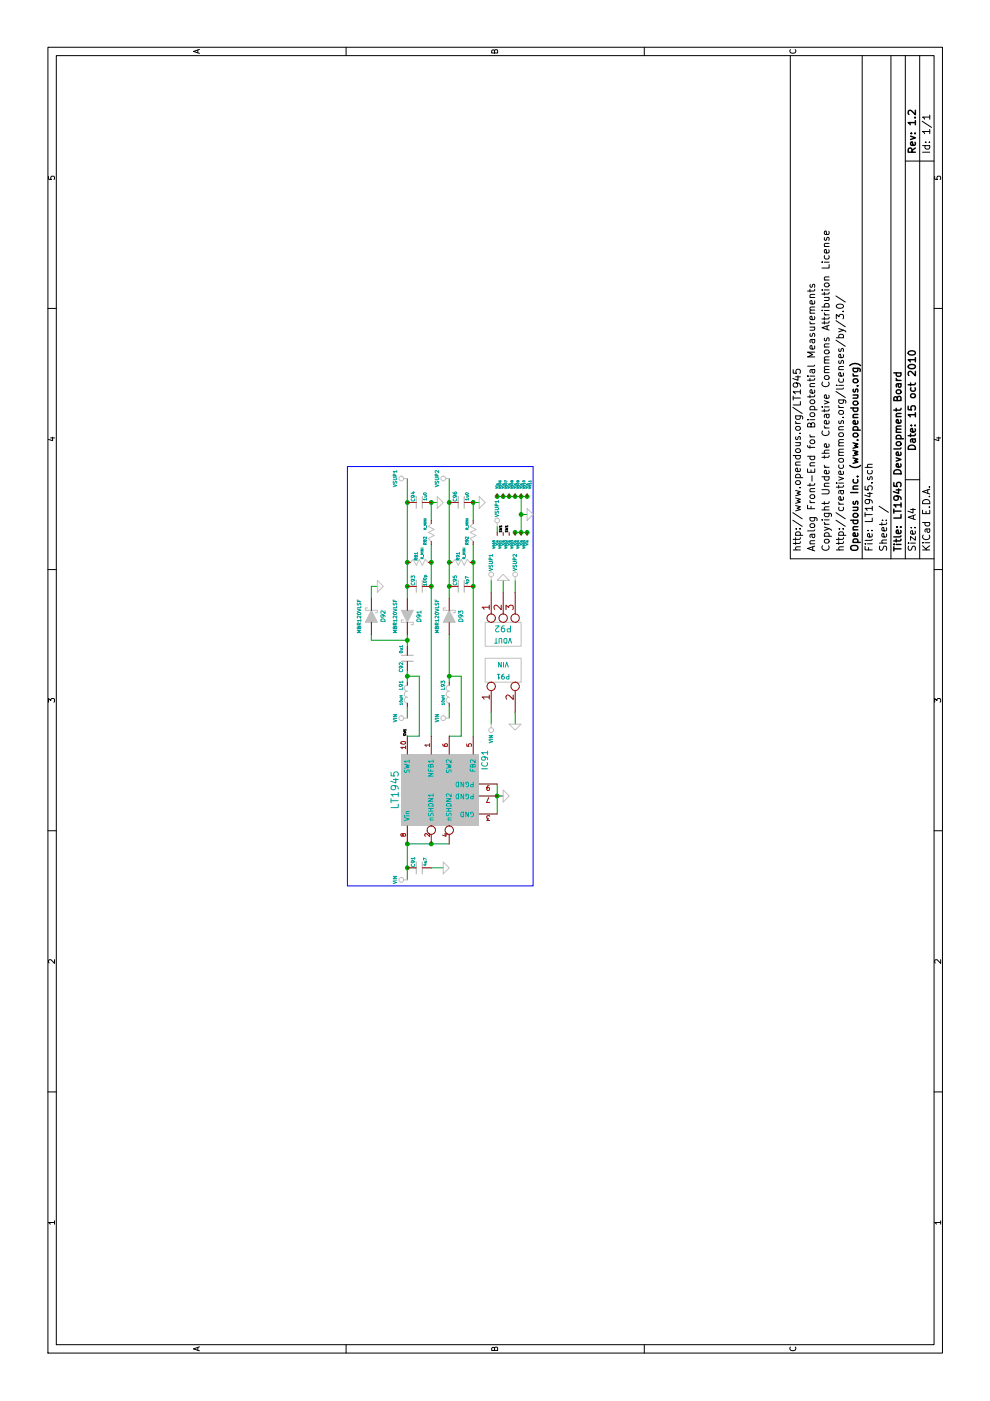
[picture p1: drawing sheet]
EESchema Schematic File Version 2  date 15/10/2010 06:01:23
LIBS:opendous
LIBS:device
LIBS:transistors
LIBS:conn
LIBS:linear
LIBS:regul
LIBS:74xx
LIBS:cmos4000
LIBS:adc-dac
LIBS:memory
LIBS:xilinx
LIBS:special
LIBS:microcontrollers
LIBS:dsp
LIBS:microchip
LIBS:analog_switches
LIBS:motorola
LIBS:texas
LIBS:intel
LIBS:audio
LIBS:interface
LIBS:digital-audio
LIBS:philips
LIBS:display
LIBS:cypress
LIBS:siliconi
LIBS:opto
LIBS:atmel
LIBS:contrib
LIBS:valves
LIBS:power
LIBS:LT1945-cache
EELAYER 24  0
EELAYER END
$Descr A4 11700 8267
Sheet 1 1
Title "LT1945 Development Board"
Date "15 oct 2010"
Rev "1.2"
Comp "Opendous Inc. (www.opendous.org)"
Comment1 "http://creativecommons.org/licenses/by/3.0/"
Comment2 "Copyright Under the Creative Commons Attribution License"
Comment3 "Dual +/- DC Converter"
Comment4 "http://www.opendous.org/LT1945"
$EndDescr
Wire Notes Line
	7800 2900 4300 2900
Wire Notes Line
	7800 2900 7800 4450
Wire Notes Line
	7800 4450 4300 4450
Wire Notes Line
	4300 4450 4300 2900
Connection ~ 7400 4350
Wire Wire Line
	7550 4350 7250 4350
Wire Wire Line
	7250 4150 7300 4150
Wire Wire Line
	7400 4400 7400 4350
Wire Wire Line
	6750 4300 6850 4300
Wire Wire Line
	6750 4100 6850 4100
Wire Wire Line
	5650 4100 5750 4100
Connection ~ 7500 3750
Wire Wire Line
	6700 3750 7700 3750
Wire Wire Line
	6350 3400 6350 3100
Wire Wire Line
	6350 3100 6400 3100
Connection ~ 7500 3600
Connection ~ 7500 3950
Wire Wire Line
	7350 3950 7500 3950
Wire Wire Line
	7350 3600 7500 3600
Connection ~ 7000 3400
Wire Wire Line
	7500 3600 7500 3650
Connection ~ 6350 3400
Connection ~ 6050 3750
Wire Wire Line
	6400 3750 6000 3750
Connection ~ 6050 3400
Wire Wire Line
	6000 3400 6100 3400
Wire Wire Line
	6050 3400 6050 3500
Wire Wire Line
	6050 3500 5550 3500
Wire Wire Line
	5550 3500 5550 3400
Wire Wire Line
	5050 4200 5050 4150
Connection ~ 4650 3400
Connection ~ 4450 3400
Wire Wire Line
	4350 3400 4650 3400
Connection ~ 4650 3600
Wire Wire Line
	4650 3400 4650 3750
Wire Wire Line
	5700 3400 5800 3400
Wire Wire Line
	4450 3600 4450 3700
Wire Wire Line
	5150 4150 4900 4150
Connection ~ 5050 4150
Wire Wire Line
	5700 3750 5800 3750
Wire Wire Line
	5550 3750 5550 3850
Wire Wire Line
	5550 3850 6050 3850
Wire Wire Line
	6050 3850 6050 3750
Wire Wire Line
	6300 3400 6400 3400
Connection ~ 6800 3400
Connection ~ 6800 3600
Connection ~ 6800 3950
Connection ~ 6800 3750
Wire Wire Line
	7500 3950 7500 4000
Connection ~ 7000 3750
Wire Wire Line
	7150 3600 5550 3600
Connection ~ 7000 3600
Wire Wire Line
	7150 3950 5550 3950
Connection ~ 7000 3950
Wire Wire Line
	6700 3100 6800 3100
Wire Wire Line
	6800 3100 6800 3150
Wire Wire Line
	6700 3400 7700 3400
Connection ~ 7500 3400
Wire Wire Line
	5750 4300 5650 4300
Wire Wire Line
	6750 4200 6850 4200
Connection ~ 7250 4350
Connection ~ 7250 4400
Wire Wire Line
	7250 4400 7250 4300
Connection ~ 7250 4300
Wire Wire Line
	7550 4150 7550 4400
Connection ~ 7550 4400
Connection ~ 7550 4350
Connection ~ 7550 4300
Connection ~ 7550 4250
Connection ~ 7550 4200
Connection ~ 7550 4150
$Comp
L VIA V906
U 1 1
P 7550 4150
F 0 "V906" V 7575 4250 20  0000 C CNN
F 1 "VIA" H 7550 4350 60  0001 C CNN
	1    7550 4150
	0    1    1    0   
$EndComp
$Comp
L VIA V907
U 1 1
P 7550 4200
F 0 "V907" V 7575 4300 20  0000 C CNN
F 1 "VIA" H 7550 4400 60  0001 C CNN
	1    7550 4200
	0    1    1    0   
$EndComp
$Comp
L VIA V908
U 1 1
P 7550 4250
F 0 "V908" V 7575 4350 20  0000 C CNN
F 1 "VIA" H 7550 4450 60  0001 C CNN
	1    7550 4250
	0    1    1    0   
$EndComp
$Comp
L VIA V909
U 1 1
P 7550 4300
F 0 "V909" V 7575 4400 20  0000 C CNN
F 1 "VIA" H 7550 4500 60  0001 C CNN
	1    7550 4300
	0    1    1    0   
$EndComp
$Comp
L VIA V910
U 1 1
P 7550 4350
F 0 "V910" V 7575 4450 20  0000 C CNN
F 1 "VIA" H 7550 4550 60  0001 C CNN
	1    7550 4350
	0    1    1    0   
$EndComp
$Comp
L VIA V911
U 1 1
P 7550 4400
F 0 "V911" V 7575 4500 20  0000 C CNN
F 1 "VIA" H 7550 4600 60  0001 C CNN
	1    7550 4400
	0    1    1    0   
$EndComp
Text Label 7250 4250 0    20   ~ 0
SW1
Text Label 7250 4200 0    20   ~ 0
SW1
Text Label 5550 3400 0    20   ~ 0
SW1
$Comp
L VSUP1 #PWR01
U 1 1
P 6850 4100
F 0 "#PWR01" H 6850 4200 30  0001 C CNN
F 1 "VSUP1" V 6850 4250 30  0000 C CNN
	1    6850 4100
	0    1    1    0   
$EndComp
$Comp
L VSUP1 #PWR02
U 1 1
P 7300 4150
F 0 "#PWR02" H 7300 4250 30  0001 C CNN
F 1 "VSUP1" V 7300 4300 30  0000 C CNN
	1    7300 4150
	0    1    1    0   
$EndComp
$Comp
L GND #PWR03
U 1 1
P 7400 4400
F 0 "#PWR03" H 7400 4400 30  0001 C CNN
F 1 "GND" H 7400 4330 30  0001 C CNN
	1    7400 4400
	1    0    0    -1  
$EndComp
$Comp
L VIA V905
U 1 1
P 7250 4400
F 0 "V905" V 7275 4500 20  0000 C CNN
F 1 "VIA" H 7250 4600 60  0001 C CNN
	1    7250 4400
	0    -1   -1   0   
$EndComp
$Comp
L VIA V904
U 1 1
P 7250 4350
F 0 "V904" V 7275 4450 20  0000 C CNN
F 1 "VIA" H 7250 4550 60  0001 C CNN
	1    7250 4350
	0    -1   -1   0   
$EndComp
$Comp
L VIA V903
U 1 1
P 7250 4300
F 0 "V903" V 7275 4400 20  0000 C CNN
F 1 "VIA" H 7250 4500 60  0001 C CNN
	1    7250 4300
	0    -1   -1   0   
$EndComp
$Comp
L VIA V902
U 1 1
P 7250 4250
F 0 "V902" V 7275 4350 20  0000 C CNN
F 1 "VIA" H 7250 4450 60  0001 C CNN
	1    7250 4250
	0    -1   -1   0   
$EndComp
$Comp
L VIA V901
U 1 1
P 7250 4200
F 0 "V901" V 7275 4300 20  0000 C CNN
F 1 "VIA" H 7250 4400 60  0001 C CNN
	1    7250 4200
	0    -1   -1   0   
$EndComp
$Comp
L VIA V900
U 1 1
P 7250 4150
F 0 "V900" V 7275 4250 20  0000 C CNN
F 1 "VIA" H 7250 4350 60  0001 C CNN
	1    7250 4150
	0    -1   -1   0   
$EndComp
$Comp
L VIN #PWR04
U 1 1
P 5650 4100
F 0 "#PWR04" H 5650 4200 30  0001 C CNN
F 1 "VIN" V 5650 4225 30  0000 C CNN
	1    5650 4100
	0    -1   -1   0   
$EndComp
$Comp
L GND #PWR05
U 1 1
P 6850 4200
F 0 "#PWR05" H 6850 4200 30  0001 C CNN
F 1 "GND" H 6850 4130 30  0001 C CNN
	1    6850 4200
	0    -1   -1   0   
$EndComp
$Comp
L VSUP2 #PWR06
U 1 1
P 6850 4300
F 0 "#PWR06" H 6850 4400 30  0001 C CNN
F 1 "VSUP2" V 6850 4450 30  0000 C CNN
	1    6850 4300
	0    1    1    0   
$EndComp
$Comp
L GND #PWR07
U 1 1
P 5650 4300
F 0 "#PWR07" H 5650 4300 30  0001 C CNN
F 1 "GND" H 5650 4230 30  0001 C CNN
	1    5650 4300
	0    1    1    0   
$EndComp
$Comp
L CONN_3 P92
U 1 1
P 6400 4200
F 0 "P92" V 6350 4200 50  0000 C CNN
F 1 "VOUT" V 6450 4200 40  0000 C CNN
	1    6400 4200
	-1   0    0    -1  
$EndComp
$Comp
L CONN_2 P91
U 1 1
P 6100 4200
F 0 "P91" V 6050 4200 40  0000 C CNN
F 1 "VIN" V 6150 4200 40  0000 C CNN
	1    6100 4200
	1    0    0    -1  
$EndComp
$Comp
L VSUP2 #PWR08
U 1 1
P 7700 3750
F 0 "#PWR08" H 7700 3850 30  0001 C CNN
F 1 "VSUP2" H 7700 3850 30  0000 C CNN
	1    7700 3750
	1    0    0    -1  
$EndComp
$Comp
L VSUP1 #PWR09
U 1 1
P 7700 3400
F 0 "#PWR09" H 7700 3500 30  0001 C CNN
F 1 "VSUP1" H 7700 3500 30  0000 C CNN
	1    7700 3400
	1    0    0    -1  
$EndComp
$Comp
L GND #PWR010
U 1 1
P 6800 3150
F 0 "#PWR010" H 6800 3150 30  0001 C CNN
F 1 "GND" H 6800 3080 30  0001 C CNN
	1    6800 3150
	1    0    0    -1  
$EndComp
$Comp
L D_SCHOTTKY D92
U 1 1
P 6550 3100
F 0 "D92" H 6550 3000 35  0000 C CNN
F 1 "MBR120" H 6550 3200 30  0000 C CNN
	1    6550 3100
	1    0    0    -1  
$EndComp
$Comp
L R_MINI R92
U 1 1
P 7250 3950
F 0 "R92" H 7180 4000 25  0000 C CNN
F 1 "R_MINI" H 7320 4000 20  0000 C CNN
	1    7250 3950
	1    0    0    -1  
$EndComp
$Comp
L R_MINI R82
U 1 1
P 7250 3600
F 0 "R82" H 7180 3650 25  0000 C CNN
F 1 "R_MINI" H 7320 3650 20  0000 C CNN
	1    7250 3600
	1    0    0    -1  
$EndComp
$Comp
L GND #PWR011
U 1 1
P 7500 4000
F 0 "#PWR011" H 7500 4000 30  0001 C CNN
F 1 "GND" H 7500 3930 30  0001 C CNN
	1    7500 4000
	1    0    0    -1  
$EndComp
$Comp
L GND #PWR012
U 1 1
P 7500 3650
F 0 "#PWR012" H 7500 3650 30  0001 C CNN
F 1 "GND" H 7500 3580 30  0001 C CNN
	1    7500 3650
	1    0    0    -1  
$EndComp
$Comp
L C_MINI C94
U 1 1
P 7500 3500
F 0 "C94" V 7450 3550 30  0000 C CNN
F 1 "1u0" V 7550 3550 25  0000 C CNN
	1    7500 3500
	0    1    1    0   
$EndComp
$Comp
L C_MINI C96
U 1 1
P 7500 3850
F 0 "C96" V 7450 3900 30  0000 C CNN
F 1 "1u0" V 7550 3900 25  0000 C CNN
	1    7500 3850
	0    1    1    0   
$EndComp
$Comp
L C_MINI C92
U 1 1
P 6200 3400
F 0 "C92" H 6275 3350 30  0000 C CNN
F 1 "0u1" H 6125 3350 25  0000 C CNN
	1    6200 3400
	-1   0    0    1   
$EndComp
$Comp
L GND #PWR013
U 1 1
P 4450 3700
F 0 "#PWR013" H 4450 3700 30  0001 C CNN
F 1 "GND" H 4450 3630 30  0001 C CNN
	1    4450 3700
	1    0    0    -1  
$EndComp
$Comp
L GND #PWR014
U 1 1
P 5050 4200
F 0 "#PWR014" H 5050 4200 30  0001 C CNN
F 1 "GND" H 5050 4130 30  0001 C CNN
	1    5050 4200
	1    0    0    -1  
$EndComp
$Comp
L C_MINI C95
U 1 1
P 6800 3850
F 0 "C95" V 6750 3900 30  0000 C CNN
F 1 "4p7" V 6850 3900 25  0000 C CNN
	1    6800 3850
	0    1    1    0   
$EndComp
$Comp
L C_MINI C93
U 1 1
P 6800 3500
F 0 "C93" V 6750 3550 30  0000 C CNN
F 1 "100p" V 6850 3550 25  0000 C CNN
	1    6800 3500
	0    1    1    0   
$EndComp
$Comp
L D_SCHOTTKY D91
U 1 1
P 6550 3400
F 0 "D91" H 6550 3500 35  0000 C CNN
F 1 "MBR120" H 6550 3300 30  0000 C CNN
	1    6550 3400
	-1   0    0    1   
$EndComp
$Comp
L VIN #PWR015
U 1 1
P 5700 3750
F 0 "#PWR015" H 5700 3850 30  0001 C CNN
F 1 "VIN" H 5700 3850 30  0000 C CNN
	1    5700 3750
	1    0    0    -1  
$EndComp
$Comp
L VIN #PWR016
U 1 1
P 5700 3400
F 0 "#PWR016" H 5700 3500 30  0001 C CNN
F 1 "VIN" H 5700 3500 30  0000 C CNN
	1    5700 3400
	1    0    0    -1  
$EndComp
$Comp
L VIN #PWR017
U 1 1
P 4350 3400
F 0 "#PWR017" H 4350 3500 30  0001 C CNN
F 1 "VIN" H 4350 3500 30  0000 C CNN
	1    4350 3400
	1    0    0    -1  
$EndComp
$Comp
L R_MINI R91
U 1 1
P 7000 3850
F 0 "R91" V 6975 3900 25  0000 C CNN
F 1 "R_MINI" V 7025 3925 20  0000 C CNN
	1    7000 3850
	0    1    1    0   
$EndComp
$Comp
L C_MINI C91
U 1 1
P 4450 3500
F 0 "C91" V 4400 3550 30  0000 C CNN
F 1 "4u7" V 4500 3550 25  0000 C CNN
	1    4450 3500
	0    1    1    0   
$EndComp
$Comp
L R_MINI R81
U 1 1
P 7000 3500
F 0 "R81" V 6975 3550 25  0000 C CNN
F 1 "R_MINI" V 7025 3575 20  0000 C CNN
	1    7000 3500
	0    1    1    0   
$EndComp
$Comp
L D_SCHOTTKY D93
U 1 1
P 6550 3750
F 0 "D93" H 6550 3650 35  0000 C CNN
F 1 "MBR120" H 6550 3850 30  0000 C CNN
	1    6550 3750
	1    0    0    -1  
$EndComp
$Comp
L L_MINI L93
U 1 1
P 5900 3750
F 0 "L93" H 5825 3700 30  0000 C CNN
F 1 "10uH" H 5950 3700 22  0000 C CNN
	1    5900 3750
	-1   0    0    1   
$EndComp
$Comp
L L_MINI L91
U 1 1
P 5900 3400
F 0 "L91" H 5825 3350 30  0000 C CNN
F 1 "10uH" H 5950 3350 22  0000 C CNN
	1    5900 3400
	-1   0    0    1   
$EndComp
$Comp
L LT1945 IC91
U 1 1
P 5100 3650
F 0 "IC91" H 5350 3250 50  0000 C CNN
F 1 "LT1945" H 5100 4000 60  0000 C CNN
	1    5100 3650
	1    0    0    -1  
$EndComp
$EndSCHEMATC
